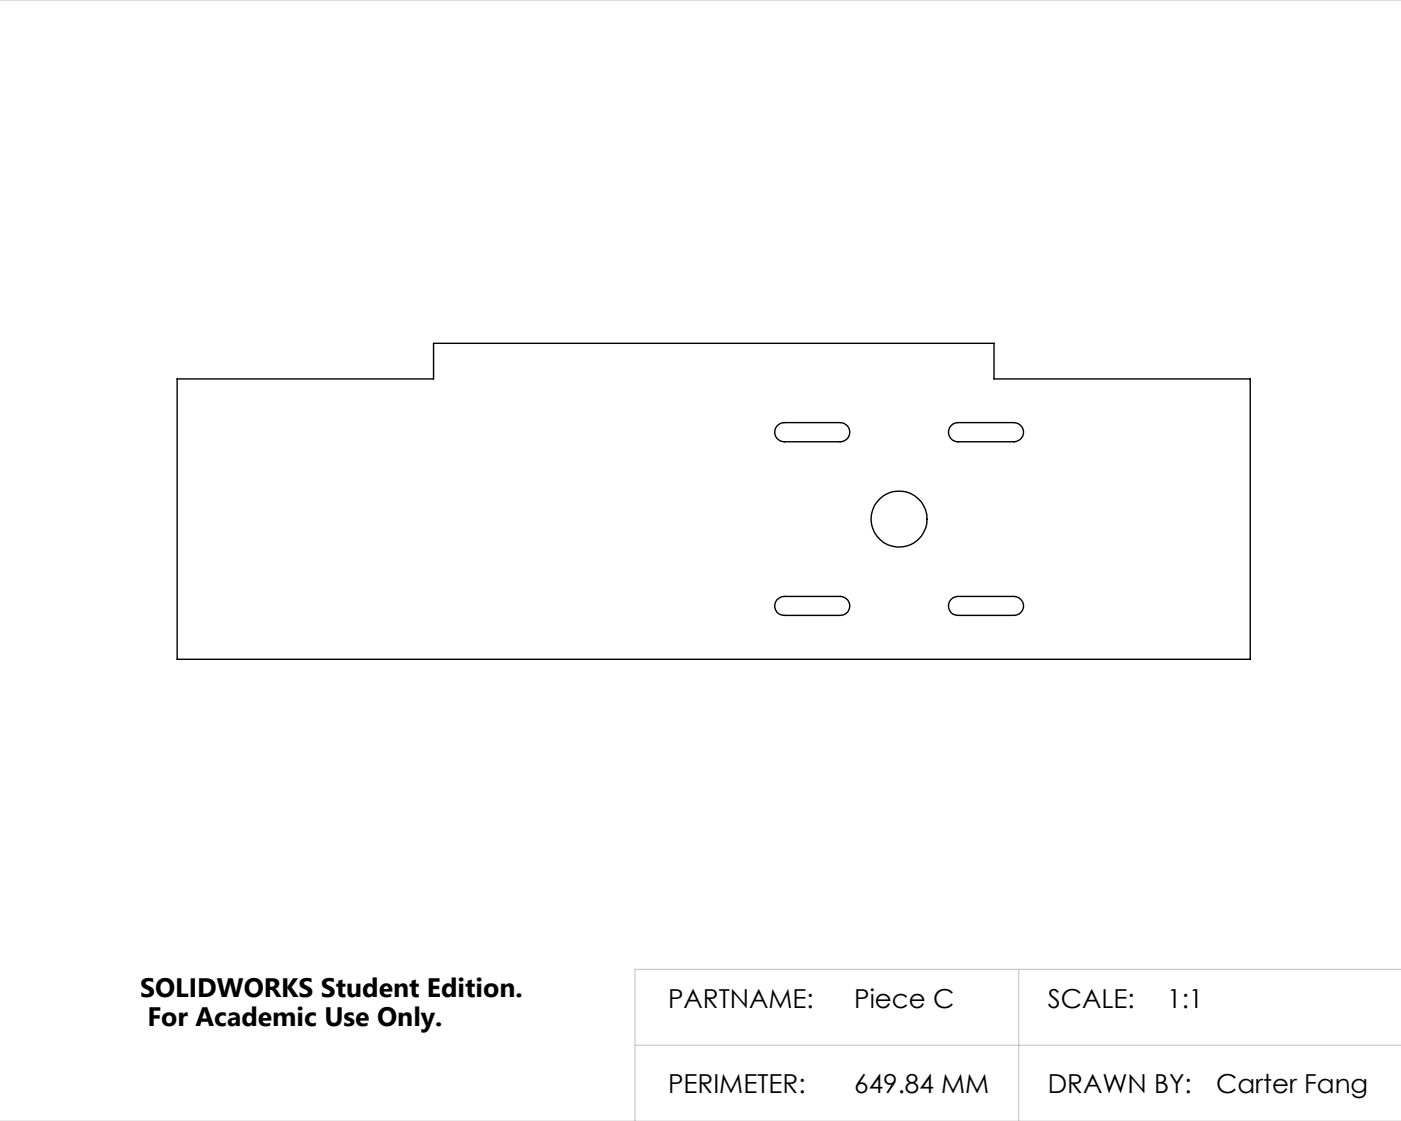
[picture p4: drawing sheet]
<svg xmlns="http://www.w3.org/2000/svg" width="250mm" height="200mm" viewBox="0 0 250 200" stroke-linecap="round" stroke-linejoin="round" font-family="sans-serif">
<path d="M0 0h250M181.8 172.9v27.1M250 172.9h-136.7v27.1M113.3 186.5h136.7M0 200h250" fill="none" stroke="#c0c0c0" stroke-width=".18"/>
<g fill="none" stroke="#000" stroke-width=".25">
<path d="M31.6 67.6h45.8v-6.3h100v6.3h45.7v50h-191.5zM138.6 76l.9-.5 .4-.1h10a1.71 1.71 0 0 1 1.7 1.7 1.71 1.71 0 0 1-1.7 1.7h-10a1.71 1.71 0 0 1-1.5-1 1.71 1.71 0 0 1 .2-1.8zM169.7 76l.3-.3 .9-.3h10a1.71 1.71 0 0 1 1.7 1.7 1.71 1.71 0 0 1-1.7 1.7h-10a1.71 1.71 0 0 1-1.5-1 1.71 1.71 0 0 1 .3-1.8zM138.6 107l.9-.5 .4-.1h10a1.69 1.69 0 0 1 1.7 1.7 1.69 1.69 0 0 1-1.7 1.7h-10a1.69 1.69 0 0 1-1.5-1 1.69 1.69 0 0 1 .2-1.8zM169.7 107l.3-.3 .9-.3h10a1.69 1.69 0 0 1 1.8 1.7 1.69 1.69 0 0 1-1.8 1.7h-10a1.69 1.69 0 0 1-1.5-1 1.69 1.69 0 0 1 .3-1.8z"/>
<circle cx="160.4" cy="92.6" r="5"/>
</g>
<g font-size="4.8">
<text x="25" y="177.9">SOLIDWORKS Student Edition.</text>
<text x="26.3" y="183">For Academic Use Only.</text>
</g>
<g font-size="4.7">
<text x="119.2" y="179.8">PARTNAME:</text>
<text x="152.4" y="179.8">Piece C</text>
<text x="187" y="179.8">SCALE:</text>
<text x="208.3" y="179.8">1:1</text>
<text x="119.2" y="194.9">PERIMETER:</text>
<text x="152.4" y="194.9">649.84 MM</text>
<text x="187" y="194.9">DRAWN BY:</text>
<text x="217" y="194.9">Carter Fang</text>
</g>
</svg>
